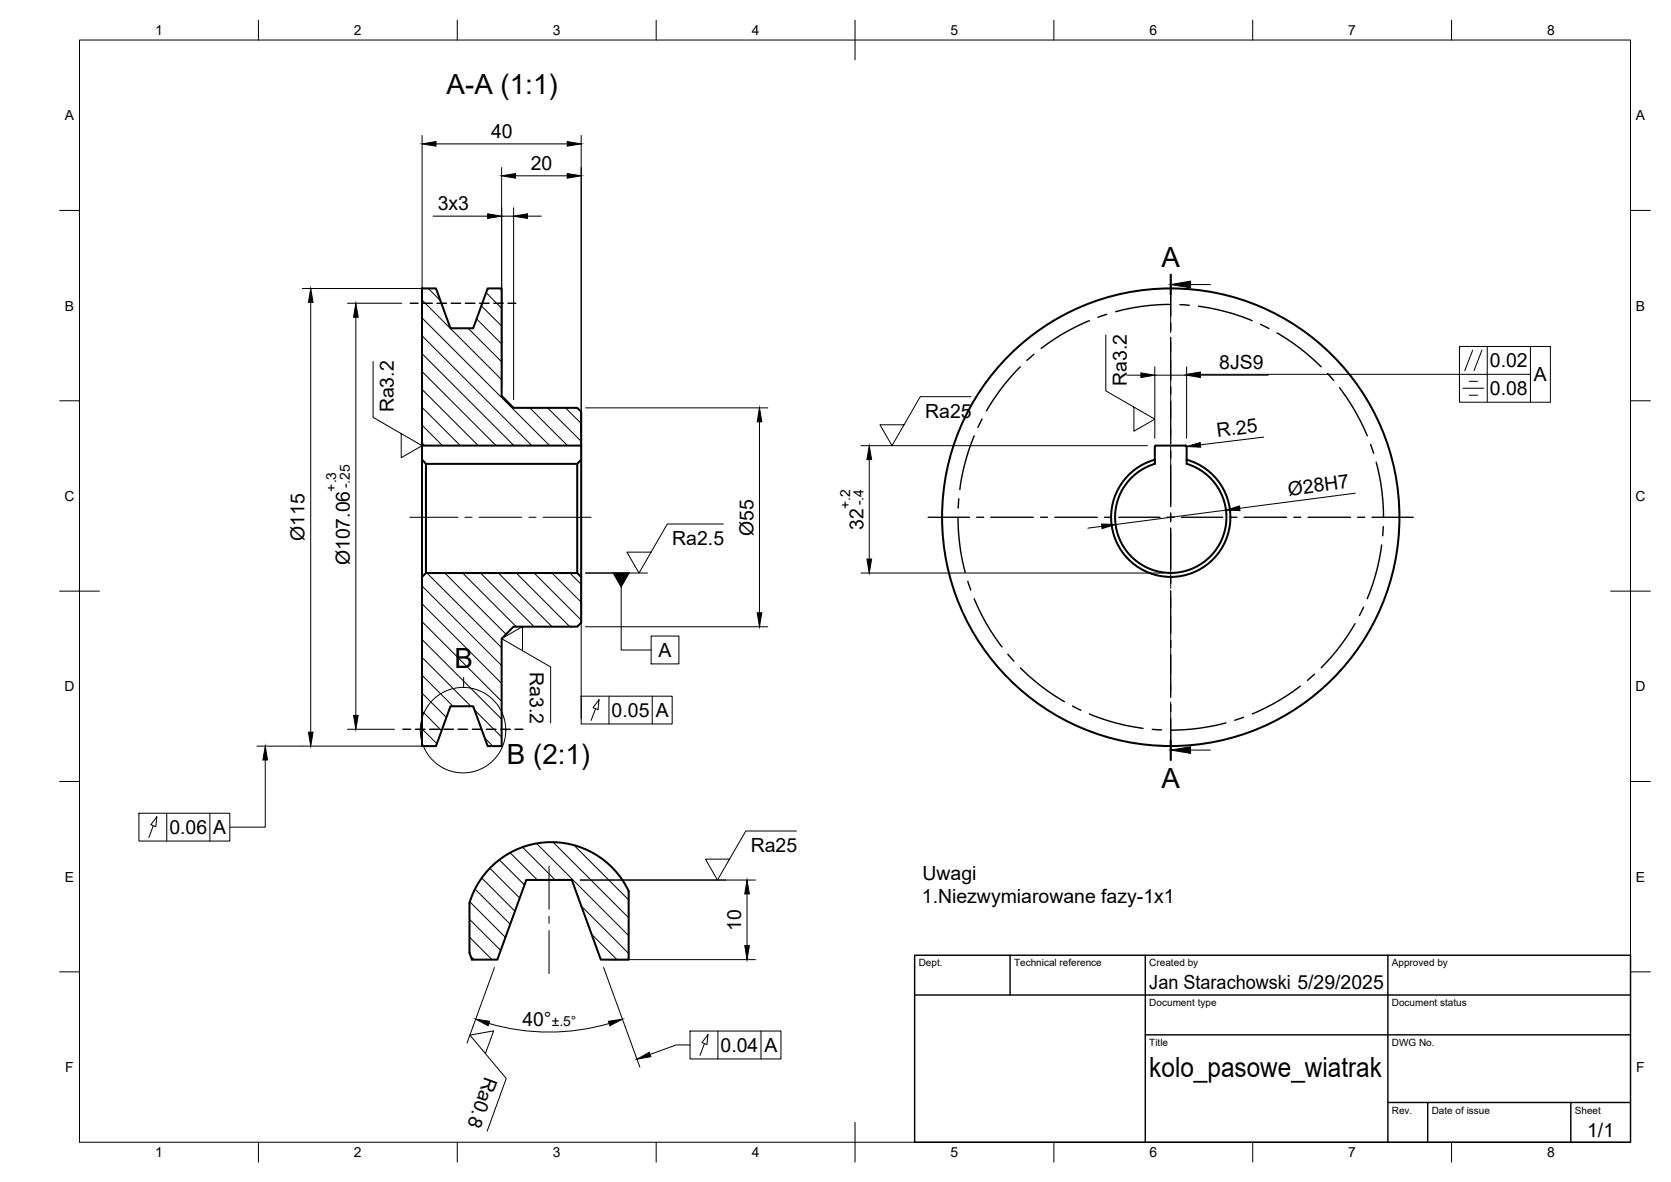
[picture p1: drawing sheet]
<svg xmlns="http://www.w3.org/2000/svg" width="420mm" height="297mm" viewBox="0 0 420 297" stroke-linecap="round" stroke-linejoin="round" font-family="sans-serif">
<!-- layer: Visible -->
<g fill="none" stroke="#000" stroke-width=".51">
<path d="M106.1 72.5h3.5l3.7 10h5.7l3.6-10h3.5v27l3 3h16l1 1v8.5h-40zM106.1 112v3.5l1 1.1h38l1-1.1v-3.5M106.1 115.5v29.5M107.1 116.6v27.4M145.1 116.6v27.4M146.1 115.5v29.5M290.4 112.2v4.4a14 14 0 0 0-7.4 21.5 14 14 0 0 0 22.8 0 14 14 0 0 0-7.4-21.5M298.1 112h-7.5l-.2 .2M298.1 112l.3 .2v4.4M298.4 115.5a15 15 0 0 1 8.2 23.1 15 15 0 0 1-24.5 0 15 15 0 0 1 8.3-23.1M107.1 144h38l1 1v11.5l-1 1h-16l-3 3v27h-3.5l-3.6-10h-5.7l-3.7 10h-3.5v-42.5zM124 217.4a21.5 21.5 0 0 1 34.1 6.5v17.3h-7l-7.3-20.1h-11.5l-7.2 20.1h-6.4l-.7-1.8v-12.5a21.5 21.5 0 0 1 6-9.5z"/>
<circle cx="294.4" cy="130" r="57.5"/>
</g>
<!-- layer: BORDER -->
<g fill="none" stroke="#000" stroke-width=".25">
<path d="M20 10.1h390v276.9h-390zM65 5.1v5M115 5.1v5M165 5.1v5M215 5.1v10M265 5.1v5M315 5.1v5M365 5.1v5M15 52.9h5M410 52.9h5M15 100.7h5M410 100.7h5"/>
<path d="M15 148.6h10M405 148.6h10M15 196.4h5M410 196.4h5M15 244.2h5M410 244.2h5M65 287v5M115 287v5M165 287v5M215 282.1v9.9M265 287v5M315 287v5"/>
<path d="M365 287v5"/>
</g>
<!-- layer: TITLEBLOCK -->
<path d="M230 240.1h180v46.9h-180zM230 250h180M254 240.1v9.9M288 240.1v46.9M349 240.1v46.9M288 260.1h122M349 277.1h61M359 277.1v9.9M395 277.1v9.9" fill="none" stroke="#000" stroke-width=".36"/>
<!-- layer: Smart Centers -->
<g fill="none" stroke="#000" stroke-width=".25">
<path d="M294.4 69v10.4M294.4 81.2v1.8M294.4 84.8v10.7M294.4 97.3v1.7M294.4 100.8v10.8M294.4 113.3v1.8M294.4 116.9v10.4M103 130h12.1M116.9 130h1.8M120.5 130h10.7M133 130h1.8M136.5 130h12.1"/>
<path d="M233.4 130h10.4M245.6 130h1.8M249.1 130h10.7M261.6 130h1.8M265.2 130h10.7M277.7 130h1.8M281.3 130h10.4M293.5 130h1.8M294.4 129.1v1.8M294.4 132.7v10.4M297.1 130h10.3M309.2 130h1.8"/>
<path d="M312.8 130h10.7M325.3 130h1.8M328.9 130h10.7M341.4 130h1.8M345 130h10.4M294.4 144.9v1.7M294.4 148.4v10.8M294.4 160.9v1.8M294.4 164.5v10.7M294.4 177v1.8M294.4 180.6v10.4M138 217.6v10.9"/>
<path d="M138 230.3v1.7M138 233.8v10.9"/>
</g>
<!-- layer: FD_Dimensions -->
<g fill="none" stroke="#000" stroke-width=".25">
<path d="M106.1 34v79.4M109.6 36.2h33M146.1 34v79.4M108.9 54.3h13.7M126.1 42.1v55.3M126.1 54.3h3M129.1 52.2v48.2M129.6 44.2h13M132.6 54.3h3.5M76 72.5h31.5M78.1 76v108M87.4 76.2h13.6"/>
<path d="M89.5 79.7v100.1M283.4 94.3h3.5M290.4 92.2v18M290.4 94.3h8M298.4 92.2v18M301.9 94.3h17M147.2 102.5h45.9M191 106v48M216.5 112h72M218.6 115.5v25M298.4 112.2l-.3 .1M317.8 109.8l-16 2"/>
<path d="M277 132.3l-3.5 .4M308.3 128.2l-27.8 3.6M340.8 123.9l-29.1 3.8M147.2 157.5h45.9M216.5 144h75.9M76 187.5h31.5M87.4 183.3h11.8M145.9 221.2h44M187.8 224.6v13M122.9 257.2a53.9 53.9 0 0 0 30.3 0M124.3 243.1l-5.4 15M151.8 243.1l5.4 15"/>
<path d="M153.2 241.2h36.7"/>
</g>
<g fill="#000" stroke="#000" stroke-width=".25">
<path d="M106.1 36.2l3.5-.6v1.1zM142.6 35.6l3.5 .6-3.5 .5zM122.6 53.7l3.5 .6-3.5 .6zM126.1 44.2l3.5-.6v1.2zM129.1 54.3l3.5-.6v1.2zM142.6 43.6l3.5 .6-3.5 .6zM78.1 72.5l.6 3.5h-1.1zM89.5 76.2l.6 3.5h-1.2zM286.9 93.7l3.5 .6-3.5 .6zM298.4 94.3l3.5-.6v1.2zM191 102.5l.6 3.5h-1.2zM218.6 112l.6 3.5h-1.2z"/>
<path d="M298.4 112.2l3.4-1 .1 1.2zM276.9 131.7l3.6 .1-3.4 1zM308.3 128.2l3.3-1 .2 1.1zM190.4 154h1.2l-.6 3.5zM218 140.5h1.2l-.6 3.5zM88.9 179.8h1.2l-.6 3.5zM77.6 184h1.1l-.6 3.5zM187.8 221.2l.6 3.4h-1.1zM187.3 237.6h1.1l-.6 3.6zM119.6 256.1l3.5 .6-.4 1.1zM153 256.7l3.5-.6-3.1 1.7z"/>
</g>
<!-- layer: Hatching -->
<g fill="none" stroke="#000" stroke-width=".25">
<path d="M106.1 79.9l32.1 32.1M106.1 75.4l20 20M107.7 72.5l3 3M121 76.9l5.1 5M122.2 73.6l3.9 3.9M125.7 72.5l.4 .5M106.1 97.9l14.2 14.1M106.1 93.4l18.7 18.6M106.1 88.9l23.1 23.1M106.1 84.4l27.6 27.6M117.7 82.5l8.4 8.4M119.8 80.1l6.3 6.3"/>
<path d="M106.1 111.3l.7 .7M106.1 106.9l5.2 5.1M106.1 102.4l9.7 9.6M133.2 102.5l9.5 9.5M137.7 102.5l8.4 8.4M142.2 102.5l3.9 3.9M106.1 156.2l20 20M106.1 151.8l20 20M106.1 147.3l20 20M107.4 144l18.7 18.8M111.8 144l15.4 15.4M116.3 144l13.5 13.5"/>
<path d="M120.8 144l13.5 13.5M125.3 144l13.5 13.5M129.8 144l13.5 13.5M134.3 144l11.8 11.8M138.8 144l7.3 7.3M143.3 144l2.8 2.8M106.1 178.7l4.9 4.9M106.1 174.2l6.1 6.1M106.1 169.7l7.8 7.8M106.1 165.2l12.3 12.3M106.1 160.7l20 20M119.3 178.4l6.8 6.8"/>
<path d="M106.1 183.2l3.8 3.7M121.9 185.5l2 2M123.2 218.2l7.5 7.5M125.6 216.1l6.3 6.3M128.3 214.3l6.8 6.9M131.4 212.9l8.2 8.3M134.9 212l23.2 23.1M139.1 211.7l19 18.9M144.4 212.4l13.7 13.7M118 235.5l5.7 5.7M118 231l7.9 7.9M118.1 226.6l9 9"/>
<path d="M119.4 223.4l8.9 8.9M121.1 220.6l8.4 8.4M146.2 227.7l11.9 11.9M148.7 234.8l6.4 6.4M118.3 240.3l.9 .9"/>
</g>
<!-- layer: Section Lines -->
<path d="M294.4 69v5M294.4 186v5" fill="none" stroke="#000" stroke-width=".51"/>
<g fill="none" stroke="#000" stroke-width=".25">
<path d="M294.4 74v9.6M299.4 71.5h5M294.4 85.9v2.4M294.4 90.7v14.3M294.4 107.4v2.4M294.4 112.1v14.3M294.4 128.8v2.4M294.4 133.6v14.3M294.4 150.2v2.4M294.4 155v14.3M294.4 171.7v2.4M294.4 176.4v9.6"/>
<path d="M299.4 188.5h5"/>
</g>
<path d="M294.4 71.5l5-.8v1.6zM294.4 188.5l5-.8v1.6z" fill="#000" stroke="#000" stroke-width=".25"/>
<!-- layer: Sketch3 -->
<g fill="none" stroke="#000" stroke-width=".36">
<path d="M103.1 76.2h2M106.3 76.2h2.4M109.9 76.2h2.3M113.5 76.2h2.3M117 76.2h2.4M120.6 76.2h2.4M124.2 76.2h2.3M127.7 76.2h2M278.3 79l-2.2 .7M294.4 76.5a52.4 52.4 0 0 0-13.9 1.8M296.7 76.6l2.3 .1M301.3 77a52.4 52.4 0 0 1 13.5 3.6"/>
<path d="M256.5 92.2l-3.9 4.3-2.5 3.5-2.1 3.3M260 89l-1.8 1.6M273.9 80.6l-3.2 1.4-3.7 2-5.2 3.6M317 81.5l2.1 1.1M321.1 83.7a52.9 52.9 0 0 1 11.1 8.5M333.8 93.9l1.5 1.7M336.8 97.4a53.3 53.3 0 0 1 7 12.1M244.9 109.5l-1.4 3.8-1.1 4.1-1.1 5.6M246.9 105.3l-1 2.1M344.6 111.7l.8 2.2M346 116.1l.8 3.3 .7 4.2 .4 6.4M240.9 130l.1 4.2 .5 4.3 1.2 5.4"/>
<path d="M241.1 125.4l-.2 2.3M347.4 137l-1 5.6-1.2 4.1-1.4 3.8M347.8 132.3l-.1 2.3M243.4 146.1l.7 2.2M244.9 150.5a52.4 52.4 0 0 0 7 12.1M340.7 156.7l-2.1 3.3-2.5 3.5-3.9 4.3M342.9 152.6l-1.1 2.1M253.4 164.4l1.5 1.7M256.6 167.8a52.1 52.1 0 0 0 11 8.5M269.7 177.4l2.1 1.1M273.9 179.4a51.8 51.8 0 0 0 13.5 3.6M326.9 172.4l-5.2 3.6-3.7 2-3.1 1.4"/>
<path d="M330.5 169.4l-1.7 1.6M101.3 183.3h2M104.5 183.3h2.3M108 183.3h2.4M111.6 183.3h2.4M115.2 183.3h2.4M118.8 183.3h2.3M122.3 183.3h2.4M125.9 183.3h2.4M129.5 183.3h2M289.7 183.3l2.4 .1M308.2 181.7a52.8 52.8 0 0 1-13.8 1.8"/>
<path d="M312.7 180.3l-2.2 .7"/>
</g>
<g fill="none" stroke="#000" stroke-width=".25">
<path d="M93.8 90.9v14l12.3 7.1-5.2 3v-6M244.1 99.7h-12.7l-7.1 12.3-3-5.2h6M278 84.2v14l12.4 7.1-5.3 3.1v-6.1M301.9 94.1h82.9M367 87.1h22.8v14h-22.8zM367.8 97.6h5.3M369.4 95.8h2.1M369.4 99.3h2.1M370.3 88l-2 5.2M372.6 88l-2 5.2M374 87.1v14M384.8 87.1v14"/>
<path d="M181.9 131.7h-14.1l-7.1 12.3-3.1-5.2h6.1M146.1 147.1v33.4M147.2 144h15.6M156.2 147.5v15.9h7.5M163.7 159.8h7v7h-7zM131.4 163.5v-6l-5.3 3 12.4 7.1v14.1M146.1 174.9h22.9v7h-22.9zM149.8 178.1l-1.2 2.9M150.6 175.8l-.2 2.5-1.3-.5zM153.1 174.9v7M164 174.9v7M64.6 187.5h11.4"/>
<path d="M66.7 191v16.9h-8.9M34.9 204.4h22.9v7h-22.9zM38.5 207.5l-1.1 3M39.4 205.3l-.2 2.5-1.3-.6zM41.9 204.4v7M52.8 204.4v7M200.3 208.8h-12.8l-7.1 12.4-3-5.3h6.1M145.9 221.2h36.6M118.9 258.1l-1.5 4M157.2 258.1l3.7 10.1M173.5 259.1h22.9v7h-22.9zM178 260l-.2 2.5-1.3-.5z"/>
<path d="M180.5 259.1v7M191.3 259.1v7M122 264.8l2.1-5.7-5.9 1 9.1 10.9-4.8 13.3M173.5 262.6h-3.5l-6.6 2.4M177.1 262.2l-1.1 3"/>
</g>
<path d="M298.4 94.1l3.5-.6v1.2zM154.2 144h4l-2 3.5zM66.7 187.5l.6 3.5h-1.2zM160.2 266.2l3.1-1.8 .4 1.1z" fill="#000" stroke="#000" stroke-width=".25"/>
<!-- layer: Detail Boundary -->
<g fill="none" stroke="#000" stroke-width=".25">
<path d="M116.6 170.3v2.4"/>
<circle cx="116.4" cy="183.5" r="10.7"/>
</g>
<g font-size="7">
<text x="112.3" y="23.7">A-A (1:1)</text>
<text x="292" y="67">A</text>
<text x="114.3" y="167.8">B</text>
<text x="127.4" y="191.9">B (2:1)</text>
<text x="292" y="198">A</text>
<text x="289" y="270.6">kolo_pasowe_wiatrak</text>
</g>
<g font-size="4.9">
<text x="123.5" y="34.7">40</text>
<text x="133.5" y="42.7">20</text>
<text x="110.1" y="52.9">3x3</text>
<text x="306.6" y="92.8">8JS9</text>
<text x="374.6" y="92.3">0.02</text>
<text x="385.7" y="95.8">A</text>
<text x="283.3" y="97" transform="rotate(-90 283.3 97)">Ra3.2</text>
<text x="374.6" y="99.3">0.08</text>
<text x="99.1" y="103.6" transform="rotate(-90 99.1 103.6)">Ra3.2</text>
<text x="232.6" y="104.9">Ra25</text>
<text x="306.1" y="109.8" transform="rotate(-7 306.1 109.8)">R.25</text>
<text x="324.1" y="124.6" transform="rotate(-7 324.1 124.6)">Ø28H7</text>
<text x="76.6" y="136" transform="rotate(-90 76.6 136)">Ø115</text>
<text x="169" y="136.9">Ra2.5</text>
<text x="189.4" y="134.6" transform="rotate(-90 189.4 134.6)">Ø55</text>
<text x="217.1" y="133.1" transform="rotate(-90 217.1 133.1)">32</text>
<text x="87.9" y="142.1" transform="rotate(-90 87.9 142.1)">Ø107.06</text>
<text x="165.6" y="165.1">A</text>
<text x="133.2" y="168.9" transform="rotate(90 133.2 168.9)">Ra3.2</text>
<text x="153.8" y="180.2">0.05</text>
<text x="164.9" y="180.2">A</text>
<text x="42.6" y="209.6">0.06</text>
<text x="53.6" y="209.6">A</text>
<text x="188.8" y="214.1">Ra25</text>
<text x="231.9" y="221.1">Uwagi</text>
<text x="231.8" y="227">1.Niezwymiarowane fazy-1x1</text>
<text x="186.4" y="234" transform="rotate(-90 186.4 234)">10</text>
<text x="289" y="248.5">Jan Starachowski 5/29/2025</text>
<text x="131.3" y="257.9">40°</text>
<text x="181.2" y="264.3">0.04</text>
<text x="192.2" y="264.4">A</text>
<text x="121.9" y="270.4" transform="rotate(110 121.9 270.4)">Ra0.8</text>
<text x="399.1" y="285.7">1/1</text>
</g>
<g font-size="3.5">
<text x="39" y="8.8">1</text>
<text x="89" y="8.8">2</text>
<text x="139" y="8.8">3</text>
<text x="189" y="8.8">4</text>
<text x="239" y="8.8">5</text>
<text x="289" y="8.8">6</text>
<text x="339" y="8.8">7</text>
<text x="389" y="8.8">8</text>
<text x="16.3" y="30.2">A</text>
<text x="411.3" y="30.2">A</text>
<text x="16.3" y="78">B</text>
<text x="411.3" y="78">B</text>
<text x="16.2" y="125.9">C</text>
<text x="84.6" y="123.5" transform="rotate(-90 84.6 123.5)">+.3</text>
<text x="87.9" y="122.7" transform="rotate(-90 87.9 122.7)">-.25</text>
<text x="411.2" y="125.9">C</text>
<text x="213.8" y="127.9" transform="rotate(-90 213.8 127.9)">+.2</text>
<text x="217.1" y="127" transform="rotate(-90 217.1 127)">-.4</text>
<text x="16.2" y="173.7">D</text>
<text x="411.2" y="173.7">D</text>
<text x="16.3" y="221.6">E</text>
<text x="411.3" y="221.6">E</text>
<text x="138.7" y="257.9">±.5°</text>
<text x="16.4" y="269.4">F</text>
<text x="411.4" y="269.4">F</text>
<text x="39" y="290.8">1</text>
<text x="89" y="290.8">2</text>
<text x="139" y="290.8">3</text>
<text x="189" y="290.8">4</text>
<text x="239" y="290.8">5</text>
<text x="289" y="290.8">6</text>
<text x="339" y="290.8">7</text>
<text x="389" y="290.8">8</text>
</g>
<g font-size="2.5">
<text x="231" y="242.9">Dept.</text>
<text x="255" y="242.9">Technical reference</text>
<text x="289" y="242.9">Created by</text>
<text x="350" y="242.9">Approved by</text>
<text x="289" y="252.8">Document type</text>
<text x="350" y="252.8">Document status</text>
<text x="289" y="262.9">Title</text>
<text x="350" y="262.9">DWG No.</text>
<text x="350" y="279.9">Rev.</text>
<text x="360" y="279.9">Date of issue</text>
<text x="396" y="279.9">Sheet</text>
</g>
</svg>
